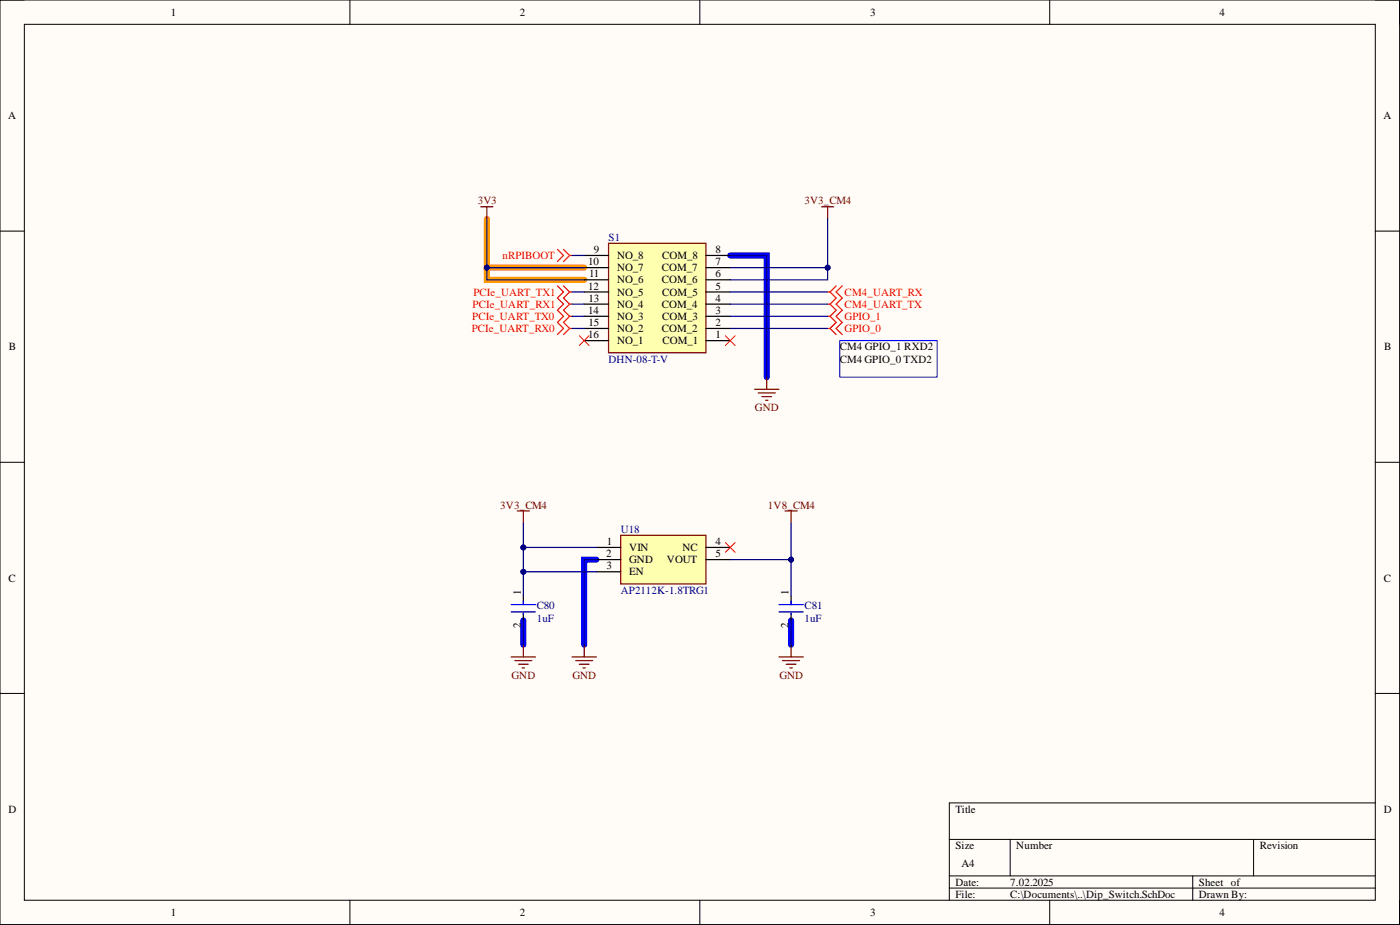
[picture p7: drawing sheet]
<svg xmlns="http://www.w3.org/2000/svg" width="292mm" height="193mm" viewBox="0 0 292 193" stroke-linecap="round" stroke-linejoin="round" font-family="sans-serif">
<path d="M0 0h292v192.9h-292z" fill-rule="evenodd" fill="#fffcf8"/>
<path d="M0 0h292v192.9h-292z" fill="none" stroke="#000" stroke-width=".21"/>
<path d="M5.1 5.1h281.8v182.7h-281.8z" fill-rule="evenodd" fill="#fffcf8"/>
<g fill="none" stroke="#000" stroke-width=".21">
<path d="M0 0h5.1M73 0v5.1M146 0v5.1M219 0v5.1M286.9 0h5.1v5.1M5.1 5.1h281.8v182.7h-281.8zM0 48.2h5.1M286.9 48.2h5.1M0 96.4h5.1M286.9 96.4h5.1M0 144.7h5.1M286.9 144.7h5.1"/>
<path d="M198.1 175.1h88.8M210.8 175.1v7.6M261.6 175.1v7.6M286.9 167.5h-88.8v20.3M73 187.8v5.1M146 187.8v5.1M198.1 182.7h88.8M198.1 185.3h88.8M219 187.8v5.1M248.9 182.7v5.1M292 187.8v5.1"/>
</g>
<path d="M152.4 53.3h7.6v25.4M124.4 116.7h-2.5v17.8M109.2 129.4v5.1M165.1 129.4v5.1" fill="none" stroke="#00f" stroke-width="1.3"/>
<path d="M101.6 55.8v2.6h20.3M101.6 45.7v10.1h20.3" fill="none" stroke="#f90" stroke-width="1.3"/>
<path d="M127 50.8h20.3v22.8h-20.3z" fill-rule="evenodd" fill="#ffffb0"/>
<path d="M100.3 43.1h2.5M101.6 43.1v2.6M127 50.8h20.3v22.8h-20.3zM171.4 43.1h2.5M172.7 43.1v2.6M160 78.7v2.5M157.4 81.2h5.1M158.2 82h3.6M159 82.7h2M159.7 83.5h.5" fill="none" stroke="#800000" stroke-width=".25"/>
<g fill="none" stroke="#000" stroke-width=".25">
<path d="M121.9 58.4h5.1M121.9 55.8h5.1M121.9 53.3h5.1M147.3 58.4h5.1M147.3 55.8h5.1M147.3 53.3h5.1M121.9 71.1h5.1M121.9 68.5h5.1M121.9 66h5.1M121.9 63.4h5.1M121.9 60.9h5.1M147.3 71.1h5.1"/>
<path d="M147.3 68.5h5.1M147.3 66h5.1M147.3 63.4h5.1M147.3 60.9h5.1"/>
</g>
<g fill="none" stroke="#f00" stroke-width=".25">
<path d="M116.3 52l1.3 1.3-1.3 1.3M116.3 59.6l1.3 1.3-1.3 1.3 1.3 1.2-1.3 1.3 1.3 1.3-1.3 1.3 1.3 1.2-1.3 1.3M117.6 52l1.2 1.3M117.6 59.6l1.2 1.3M118.8 53.3l-1.2 1.3M118.8 53.3h.5M174.5 59.6l-1.3 1.3M175.7 59.6l-1.2 1.3 1.2 1.3-1.2 1.2 1.2 1.3-1.2 1.3 1.2 1.3-1.2 1.2 1.2 1.3M118.8 63.4l-1.2 1.3 1.2 1.3M118.8 60.9l-1.2 1.3 1.2 1.2M118.8 63.4h.5M118.8 60.9h.5"/>
<path d="M118.8 68.5l-1.2 1.3M118.8 66l-1.2 1.3 1.2 1.2M118.8 68.5h.5M118.8 66h.5M172.7 63.4h.5M172.7 60.9h.5M172.7 68.5h.5M172.7 66h.5M173.2 68.5l1.3 1.3M173.2 66l1.3 1.3-1.3 1.2M173.2 63.4l1.3 1.3-1.3 1.3M173.2 60.9l1.3 1.3-1.3 1.2"/>
</g>
<path d="M120.9 70l2 2.1M122.9 70l-2 2.1M151.3 70l2.1 2.1M153.4 70l-2.1 2.1" fill="none" stroke="#f00" stroke-width=".21"/>
<path d="M175.2 71.1h20.3v7.6h-20.3z" fill="none" stroke="#00f" stroke-width=".21"/>
<path d="M129.5 111.7h17.8v10.1h-17.8z" fill-rule="evenodd" fill="#ffffb0"/>
<g fill="none" stroke="#800000" stroke-width=".25">
<path d="M107.9 106.6h2.6M109.2 106.6v2.5M129.5 111.7h17.8v10.1h-17.8zM163.8 106.6h2.5M165.1 106.6v2.5M106.7 137h5M107.4 137.8h3.6M108.2 138.6h2M108.9 139.3h.5M109.2 134.5v2.5M119.3 137h5.1M120.1 137.8h3.6"/>
<path d="M120.9 138.6h2M121.6 139.3h.5M121.9 134.5v2.5M162.5 137h5.1M163.3 137.8h3.5M164 138.6h2.1M164.8 139.3h.5M165.1 134.5v2.5"/>
</g>
<path d="M124.4 114.2h5.1M124.4 116.7h5.1M124.4 119.3h5.1M147.3 114.2h5.1M147.3 116.7h5.1M109.2 124.4v1.7M109.2 127.9v1.5M165.1 124.4v1.7M165.1 127.9v1.5" fill="none" stroke="#000" stroke-width=".25"/>
<path d="M106.7 126.1h5M106.7 127.7h5M109.2 125.4v.7M109.2 127.9v.3M162.5 126.1h5.1M162.5 127.7h5.1M165.1 125.4v.7M165.1 127.9v.3" fill="none" stroke="#00f" stroke-width=".25"/>
<path d="M151.3 113.2l2.1 2M153.4 113.2l-2.1 2" fill="none" stroke="#f00" stroke-width=".21"/>
<path d="M101.6 55.8v2.6h20.3M165.1 129.4v5.1" fill="none" stroke="#000080" stroke-width=".25"/>
<circle cx="101.6" cy="55.8" r=".51" fill="#000080"/>
<circle cx="101.6" cy="55.8" r=".51" fill="none" stroke="#000080" stroke-width=".21"/>
<path d="M101.6 45.7v10.1h20.3" fill="none" stroke="#000080" stroke-width=".25"/>
<circle cx="101.6" cy="55.8" r=".51" fill="#000080"/>
<circle cx="101.6" cy="55.8" r=".51" fill="none" stroke="#000080" stroke-width=".21"/>
<path d="M124.4 114.2h-15.2v5.1h15.2" fill="none" stroke="#000080" stroke-width=".25"/>
<circle cx="109.2" cy="114.2" r=".51" fill="#000080"/>
<circle cx="109.2" cy="114.2" r=".51" fill="none" stroke="#000080" stroke-width=".21"/>
<circle cx="109.2" cy="119.3" r=".51" fill="#000080"/>
<circle cx="109.2" cy="119.3" r=".51" fill="none" stroke="#000080" stroke-width=".21"/>
<path d="M119.3 68.5h2.6M119.3 66h2.6M119.3 63.4h2.6M119.3 60.9h2.6M124.4 116.7h-2.5v17.8M165.1 109.1v7.6h-12.7" fill="none" stroke="#000080" stroke-width=".25"/>
<circle cx="165.1" cy="116.7" r=".51" fill="#000080"/>
<circle cx="165.1" cy="116.7" r=".51" fill="none" stroke="#000080" stroke-width=".21"/>
<path d="M172.7 55.8v2.6h-20.3M152.4 68.5h20.3M152.4 66h20.3M152.4 63.4h20.3M152.4 60.9h20.3" fill="none" stroke="#000080" stroke-width=".25"/>
<circle cx="172.7" cy="55.8" r=".51" fill="#000080"/>
<circle cx="172.7" cy="55.8" r=".51" fill="none" stroke="#000080" stroke-width=".21"/>
<path d="M172.7 45.7v10.1h-20.3" fill="none" stroke="#000080" stroke-width=".25"/>
<circle cx="172.7" cy="55.8" r=".51" fill="#000080"/>
<circle cx="172.7" cy="55.8" r=".51" fill="none" stroke="#000080" stroke-width=".21"/>
<path d="M152.4 53.3h7.6v25.4M109.2 119.3v5.1M109.2 129.4v5.1" fill="none" stroke="#000080" stroke-width=".25"/>
<circle cx="109.2" cy="119.3" r=".51" fill="#000080"/>
<circle cx="109.2" cy="119.3" r=".51" fill="none" stroke="#000080" stroke-width=".21"/>
<path d="M109.2 109.1v5.1" fill="none" stroke="#000080" stroke-width=".25"/>
<circle cx="109.2" cy="114.2" r=".51" fill="#000080"/>
<circle cx="109.2" cy="114.2" r=".51" fill="none" stroke="#000080" stroke-width=".21"/>
<path d="M165.1 116.7v7.7" fill="none" stroke="#000080" stroke-width=".25"/>
<circle cx="165.1" cy="116.7" r=".51" fill="#000080"/>
<circle cx="165.1" cy="116.7" r=".51" fill="none" stroke="#000080" stroke-width=".21"/>
<path d="M119.3 53.3h2.6" fill="none" stroke="#000080" stroke-width=".25"/>
<g font-size="2.3">
<text x="35.6" y="3.3">1</text>
<text x="108.4" y="3.3">2</text>
<text x="181.6" y="3.3">3</text>
<text x="254.4" y="3.3">4</text>
<text x="1.7" y="24.9">A</text>
<text x="288.6" y="24.9">A</text>
<text x="123.9" y="52.8">9</text>
<text x="149.3" y="52.8">8</text>
<text x="122.7" y="55.3">10</text>
<text x="122.9" y="57.9">11</text>
<text x="128.7" y="54.1">NO_8</text>
<text x="128.7" y="56.6">NO_7</text>
<text x="128.7" y="59.1">NO_6</text>
<text x="138.1" y="59.1">COM_6</text>
<text x="138.1" y="56.6">COM_7</text>
<text x="138.1" y="54.1">COM_8</text>
<text x="149.3" y="57.9">6</text>
<text x="149.3" y="55.3">7</text>
<text x="122.7" y="60.4">12</text>
<text x="122.7" y="65.5">14</text>
<text x="122.8" y="62.9">13</text>
<text x="128.7" y="61.7">NO_5</text>
<text x="128.7" y="64.2">NO_4</text>
<text x="138.1" y="64.2">COM_4</text>
<text x="138.1" y="61.7">COM_5</text>
<text x="149.3" y="65.5">3</text>
<text x="149.3" y="62.9">4</text>
<text x="149.3" y="60.4">5</text>
<text x="122.7" y="70.6">16</text>
<text x="122.8" y="68">15</text>
<text x="128.7" y="66.7">NO_3</text>
<text x="128.7" y="69.3">NO_2</text>
<text x="128.7" y="71.8">NO_1</text>
<text x="138.1" y="69.3">COM_2</text>
<text x="138.1" y="66.7">COM_3</text>
<text x="138.2" y="71.8">COM_1</text>
<text x="149.3" y="70.6">1</text>
<text x="149.3" y="68">2</text>
<text x="1.9" y="73.1">B</text>
<text x="175.2" y="73.1">CM4 GPIO_1 RXD2</text>
<text x="175.2" y="75.6">CM4 GPIO_0 TXD2</text>
<text x="288.8" y="73.1">B</text>
<text x="126.6" y="113.7">1</text>
<text x="149.3" y="113.7">4</text>
<text x="126.5" y="116.2">2</text>
<text x="126.5" y="118.8">3</text>
<text x="131.3" y="115">VIN</text>
<text x="131.3" y="117.5">GND</text>
<text x="139.2" y="117.5">VOUT</text>
<text x="142.4" y="115">NC</text>
<text x="149.3" y="116.2">5</text>
<text x="1.8" y="121.3">C</text>
<text x="108.7" y="124.1" transform="rotate(-90 108.7 124.1)">1</text>
<text x="131.3" y="120">EN</text>
<text x="164.5" y="124.1" transform="rotate(-90 164.5 124.1)">1</text>
<text x="288.7" y="121.3">C</text>
<text x="108.7" y="131" transform="rotate(-90 108.7 131)">2</text>
<text x="164.5" y="131" transform="rotate(-90 164.5 131)">2</text>
<text x="1.8" y="169.5">D</text>
<text x="199.3" y="169.5">Title</text>
<text x="288.7" y="169.5">D</text>
<text x="199.3" y="177.1">Size</text>
<text x="212" y="177.1">Number</text>
<text x="262.8" y="177.1">Revision</text>
<text x="199.3" y="184.8">Date:</text>
<text x="200.6" y="181">A4</text>
<text x="210.8" y="184.8">7.02.2025</text>
<text x="250.1" y="184.8">Sheet of</text>
<text x="35.6" y="191.1">1</text>
<text x="108.4" y="191.1">2</text>
<text x="181.6" y="191.1">3</text>
<text x="199.3" y="187.3">File:</text>
<text x="210.8" y="187.3">C:\Documents\..\Dip_Switch.SchDoc</text>
<text x="250.1" y="187.3">Drawn By:</text>
<text x="254.4" y="191.1">4</text>
</g>
<g font-size="2.3" fill="#800000">
<text x="99.7" y="42.6">3V3</text>
<text x="167.9" y="42.6">3V3_CM4</text>
<text x="157.5" y="85.8">GND</text>
<text x="104.4" y="106.1">3V3_CM4</text>
<text x="160.2" y="106.1">1V8_CM4</text>
<text x="106.7" y="141.6">GND</text>
<text x="119.4" y="141.6">GND</text>
<text x="162.6" y="141.6">GND</text>
</g>
<g font-size="2.3" fill="#000080">
<text x="127" y="50.2">S1</text>
<text x="127" y="75.6">DHN-08-T-V</text>
<text x="129.5" y="111.2">U18</text>
<text x="129.5" y="123.8">AP2112K-1.8TRG1</text>
<text x="112" y="127.1">C80</text>
<text x="112" y="129.7">1uF</text>
<text x="167.9" y="127.1">C81</text>
<text x="167.9" y="129.7">1uF</text>
</g>
<g font-size="2.3" fill="#f00">
<text x="104.9" y="54.1">nRPIBOOT</text>
<text x="98.6" y="64.2">PCIe_UART_RX1</text>
<text x="98.8" y="61.7">PCIe_UART_TX1</text>
<text x="176.2" y="64.2">CM4_UART_TX</text>
<text x="176.2" y="61.7">CM4_UART_RX</text>
<text x="98.4" y="69.3">PCIe_UART_RX0</text>
<text x="98.5" y="66.7">PCIe_UART_TX0</text>
<text x="176.2" y="69.3">GPIO_0</text>
<text x="176.2" y="66.7">GPIO_1</text>
</g>
</svg>
